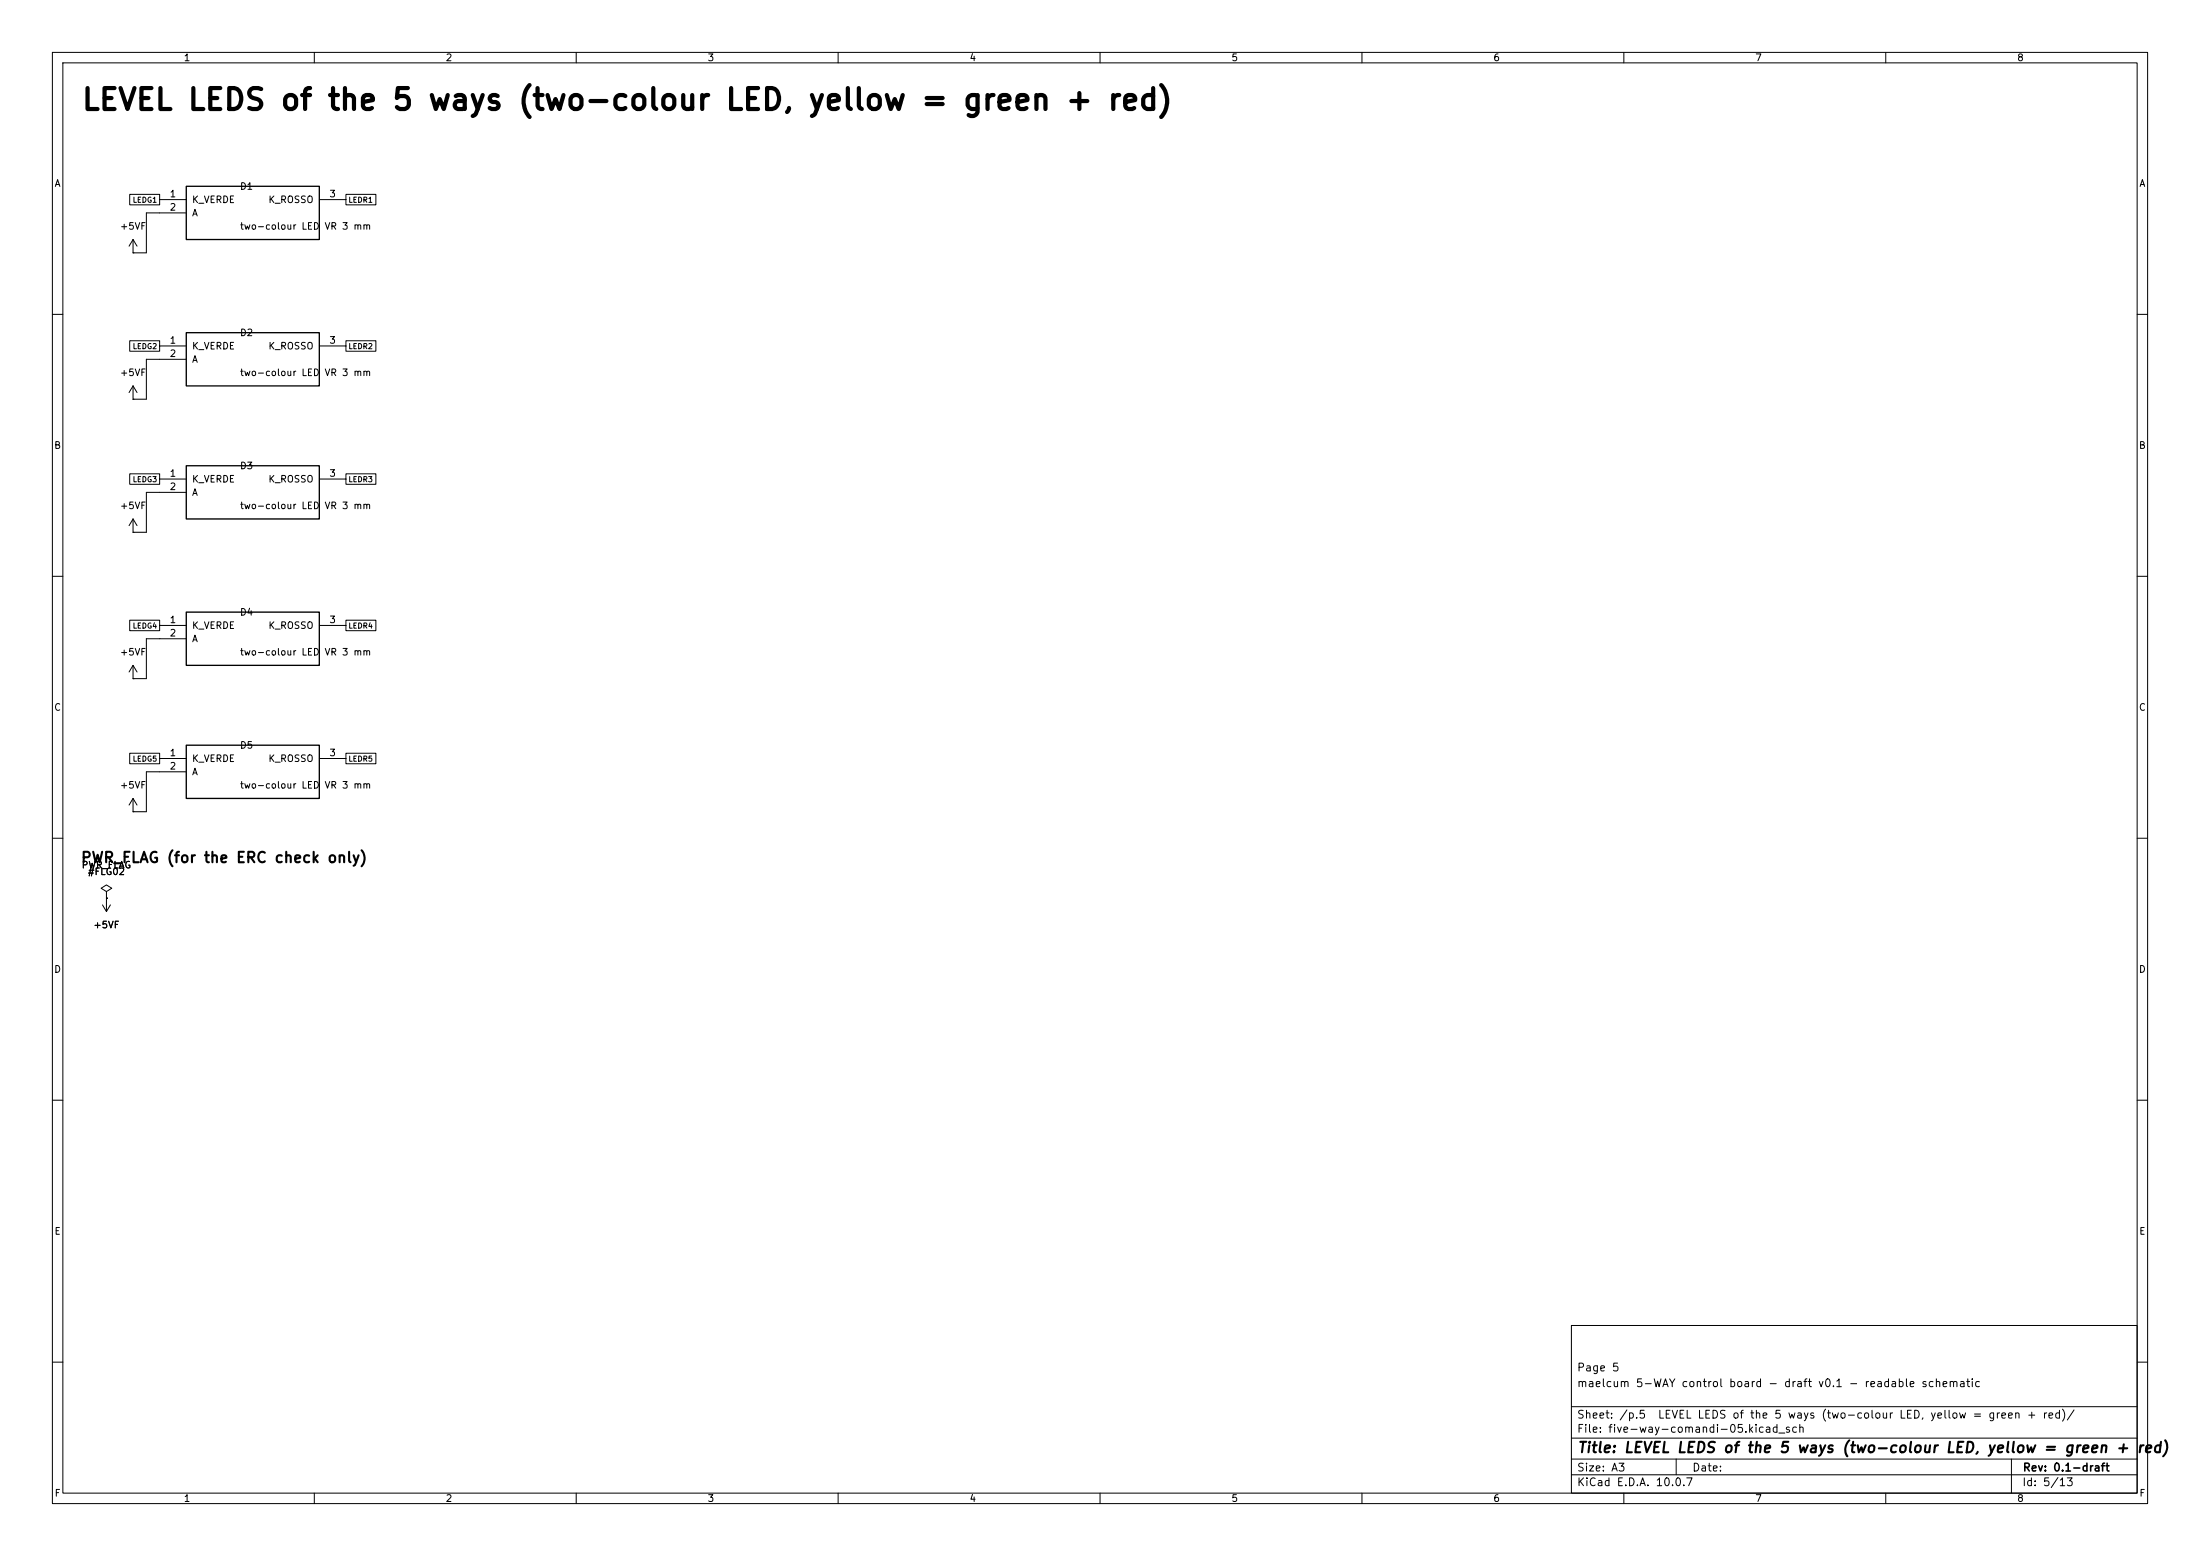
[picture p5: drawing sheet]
(kicad_sch
 (version 20260101)
 (generator "eeschema")
 (generator_version "10.0")
 (paper "A3")
 (title_block
  (title "LEVEL LEDS of the 5 ways (two-colour LED, yellow = green + red)")
  (rev "0.1-draft")
  (comment 1 "maelcum 5-WAY control board - draft v0.1 - readable schematic")
  (comment 2 "Page 5"))
 (lib_symbols
  (symbol
   "maelcum:LED_BICOLORE_CA"
   (pin_names
    (offset 1.016)) (exclude_from_sim no) (in_bom yes) (on_board yes)
   (property
    "Reference"
    "D" (at 0 6.35 0) (effects (font (size 1.27 1.27))))
   (property
    "Value"
    "LED_BICOLORE_CA" (at 0 -6.35 0) (effects (font (size 1.27 1.27))))
   (property
    "Footprint"
    "LED_THT:LED_D3.0mm-3" (at 0 0 0) (effects (font (size 1.27 1.27)) (hide yes)))
   (property
    "Datasheet"
    "" (at 0 0 0) (effects (font (size 1.27 1.27)) (hide yes)))
   (property
    "Description"
    "LED bicolore ad anodo comune: giallo = verde + rosso" (at 0 0 0) (effects (font (size 1.27 1.27)) (hide yes)))
   (symbol
    "LED_BICOLORE_CA_0_1"
    (rectangle (start -12.7 5.08) (end 12.7 -5.08) (stroke (width 0.254) (type default)) (fill (type background))))
   (symbol
    "LED_BICOLORE_CA_1_1"
    (pin
    passive
    line (at -17.78 2.54 0) (length 5.08) (name
    "K_VERDE" (effects (font (size 1.27 1.27)))) (number
    "1" (effects (font (size 1.27 1.27)))))
    (pin
    passive
    line (at -17.78 0 0) (length 5.08) (name
    "A" (effects (font (size 1.27 1.27)))) (number
    "2" (effects (font (size 1.27 1.27)))))
    (pin
    passive
    line (at 17.78 2.54 180) (length 5.08) (name
    "K_ROSSO" (effects (font (size 1.27 1.27)))) (number
    "3" (effects (font (size 1.27 1.27)))))))
  (symbol
   "power:+15V"
   (power global)
   (pin_numbers (hide yes))
   (pin_names
    (offset 0) (hide yes)) (exclude_from_sim no) (in_bom yes) (on_board yes)
   (in_pos_files yes)
   (duplicate_pin_numbers_are_jumpers no)
   (property
    "Reference"
    "#PWR" (at 0 -3.81 0) (show_name no) (do_not_autoplace no) (hide yes) (effects (font (size 1.27 1.27))))
   (property
    "Value"
    "+15V" (at 0 3.556 0) (show_name no) (do_not_autoplace no) (effects (font (size 1.27 1.27))))
   (property
    "Footprint"
    "" (at 0 0 0) (show_name no) (do_not_autoplace no) (hide yes) (effects (font (size 1.27 1.27))))
   (property
    "Datasheet"
    "" (at 0 0 0) (show_name no) (do_not_autoplace no) (hide yes) (effects (font (size 1.27 1.27))))
   (property
    "Description"
    "Power symbol creates a global label with name \"+15V\"" (at 0 0 0) (show_name no) (do_not_autoplace no) (hide yes) (effects (font (size 1.27 1.27))))
   (property
    "ki_keywords"
    "global power" (at 0 0 0) (show_name no) (do_not_autoplace no) (hide yes) (effects (font (size 1.27 1.27))))
   (symbol
    "+15V_0_1"
    (polyline (pts (xy -0.762 1.27) (xy 0 2.54)) (stroke (width 0) (type default)) (fill (type none)))
    (polyline (pts (xy 0 2.54) (xy 0.762 1.27)) (stroke (width 0) (type default)) (fill (type none)))
    (polyline (pts (xy 0 0) (xy 0 2.54)) (stroke (width 0) (type default)) (fill (type none))))
   (symbol
    "+15V_1_1"
    (pin
    power_in
    line (at 0 0 90) (length 0) (name
    "" (effects (font (size 1.27 1.27)))) (number
    "1" (effects (font (size 1.27 1.27))))))
   (embedded_fonts no))
  (symbol
   "power:PWR_FLAG"
   (power global)
   (pin_numbers (hide yes))
   (pin_names
    (offset 0) (hide yes)) (exclude_from_sim no) (in_bom yes) (on_board yes)
   (in_pos_files yes)
   (duplicate_pin_numbers_are_jumpers no)
   (property
    "Reference"
    "#FLG" (at 0 1.905 0) (show_name no) (do_not_autoplace no) (hide yes) (effects (font (size 1.27 1.27))))
   (property
    "Value"
    "PWR_FLAG" (at 0 3.81 0) (show_name no) (do_not_autoplace no) (effects (font (size 1.27 1.27))))
   (property
    "Footprint"
    "" (at 0 0 0) (show_name no) (do_not_autoplace no) (hide yes) (effects (font (size 1.27 1.27))))
   (property
    "Datasheet"
    "" (at 0 0 0) (show_name no) (do_not_autoplace no) (hide yes) (effects (font (size 1.27 1.27))))
   (property
    "Description"
    "Special symbol for telling ERC where power comes from" (at 0 0 0) (show_name no) (do_not_autoplace no) (hide yes) (effects (font (size 1.27 1.27))))
   (property
    "ki_keywords"
    "flag power" (at 0 0 0) (show_name no) (do_not_autoplace no) (hide yes) (effects (font (size 1.27 1.27))))
   (symbol
    "PWR_FLAG_0_0"
    (pin
    power_out
    line (at 0 0 90) (length 0) (name
    "" (effects (font (size 1.27 1.27)))) (number
    "1" (effects (font (size 1.27 1.27))))))
   (symbol
    "PWR_FLAG_0_1"
    (polyline (pts (xy 0 0) (xy 0 1.27) (xy -1.016 1.905) (xy 0 2.54) (xy 1.016 1.905) (xy 0 1.27)) (stroke (width 0) (type default)) (fill (type none))))
   (embedded_fonts no)))
 (text
  "LEVEL LEDS of the 5 ways (two-colour LED, yellow = green + red)"
  (exclude_from_sim no)
  (at 15.24 21.59 0)
  (effects (font (size 4 4)
    (bold yes)) (justify left bottom)))
 (symbol
  (lib_id "maelcum:LED_BICOLORE_CA")
  (at 48.26 40.64 0)
  (unit 1)
  (body_style 1)
  (exclude_from_sim no)
  (in_bom yes)
  (on_board yes)
  (dnp no)
  (property
   "Reference"
   "D1" (at 45.72 35.56 0) (effects (font (size 1.27 1.27)) (justify left)))
  (property
   "Value"
   "two-colour LED VR 3 mm" (at 45.72 43.18 0) (effects (font (size 1.27 1.27)) (justify left)))
  (property
   "Footprint"
   "LED_THT:LED_D3.0mm-3" (at 48.26 40.64 0) (effects (font (size 1.27 1.27)) (justify left) (hide yes)))
  (property
   "Datasheet"
   "" (at 48.26 40.64 0) (effects (font (size 1.27 1.27)) (justify left) (hide yes)))
  (property
   "Nota"
   "LED di livello della via SUB (dec. 176-177); NOTA: un LED bicolore al centro (giallo = verde + rosso); il render mostra tre punti a passo 4 mm" (at 48.26 40.64 0) (effects (font (size 1.27 1.27)) (justify left) (hide yes)))
  (pin
   "1")
  (pin
   "2")
  (pin
   "3")
  (instances (project
    "five-way-comandi" (path
    "/9694062d-94c1-5962-9742-90a1fd157bb7/90688af1-8dee-57e8-a5f8-aa216d087fa1" (reference "D1") (unit 1)))))
 (wire
  (pts (xy 30.48 40.64) (xy 27.94 40.64))
  (stroke (width 0) (type default)))
 (wire
  (pts (xy 27.94 40.64) (xy 27.94 48.26))
  (stroke (width 0) (type default)))
 (wire
  (pts (xy 25.4 48.26) (xy 27.94 48.26))
  (stroke (width 0) (type default)))
 (symbol
  (lib_id "power:+15V")
  (at 25.4 48.26 0)
  (unit 1)
  (body_style 1)
  (exclude_from_sim no)
  (in_bom yes)
  (on_board yes)
  (dnp no)
  (property
   "Reference"
   "#PWR001" (at 25.4 48.26 0) (effects (font (size 1.27 1.27)) (justify left) (hide yes)))
  (property
   "Value"
   "+5VF" (at 25.4 43.18 0) (effects (font (size 1.27 1.27))))
  (property
   "Footprint"
   "" (at 25.4 48.26 0) (effects (font (size 1.27 1.27)) (justify left) (hide yes)))
  (property
   "Datasheet"
   "" (at 25.4 48.26 0) (effects (font (size 1.27 1.27)) (justify left) (hide yes)))
  (pin
   "1")
  (instances (project
    "five-way-comandi" (path
    "/9694062d-94c1-5962-9742-90a1fd157bb7/90688af1-8dee-57e8-a5f8-aa216d087fa1" (reference "#PWR001") (unit 1)))))
 (symbol
  (lib_id "maelcum:LED_BICOLORE_CA")
  (at 48.26 68.58 0)
  (unit 1)
  (body_style 1)
  (exclude_from_sim no)
  (in_bom yes)
  (on_board yes)
  (dnp no)
  (property
   "Reference"
   "D2" (at 45.72 63.5 0) (effects (font (size 1.27 1.27)) (justify left)))
  (property
   "Value"
   "two-colour LED VR 3 mm" (at 45.72 71.12 0) (effects (font (size 1.27 1.27)) (justify left)))
  (property
   "Footprint"
   "LED_THT:LED_D3.0mm-3" (at 48.26 68.58 0) (effects (font (size 1.27 1.27)) (justify left) (hide yes)))
  (property
   "Datasheet"
   "" (at 48.26 68.58 0) (effects (font (size 1.27 1.27)) (justify left) (hide yes)))
  (property
   "Nota"
   "LED di livello della via KICK (dec. 176-177); NOTA: un LED bicolore al centro (giallo = verde + rosso); il render mostra tre punti a passo 4 mm" (at 48.26 68.58 0) (effects (font (size 1.27 1.27)) (justify left) (hide yes)))
  (pin
   "1")
  (pin
   "2")
  (pin
   "3")
  (instances (project
    "five-way-comandi" (path
    "/9694062d-94c1-5962-9742-90a1fd157bb7/90688af1-8dee-57e8-a5f8-aa216d087fa1" (reference "D2") (unit 1)))))
 (wire
  (pts (xy 30.48 68.58) (xy 27.94 68.58))
  (stroke (width 0) (type default)))
 (wire
  (pts (xy 27.94 68.58) (xy 27.94 76.2))
  (stroke (width 0) (type default)))
 (wire
  (pts (xy 25.4 76.2) (xy 27.94 76.2))
  (stroke (width 0) (type default)))
 (symbol
  (lib_id "power:+15V")
  (at 25.4 76.2 0)
  (unit 1)
  (body_style 1)
  (exclude_from_sim no)
  (in_bom yes)
  (on_board yes)
  (dnp no)
  (property
   "Reference"
   "#PWR002" (at 25.4 76.2 0) (effects (font (size 1.27 1.27)) (justify left) (hide yes)))
  (property
   "Value"
   "+5VF" (at 25.4 71.12 0) (effects (font (size 1.27 1.27))))
  (property
   "Footprint"
   "" (at 25.4 76.2 0) (effects (font (size 1.27 1.27)) (justify left) (hide yes)))
  (property
   "Datasheet"
   "" (at 25.4 76.2 0) (effects (font (size 1.27 1.27)) (justify left) (hide yes)))
  (pin
   "1")
  (instances (project
    "five-way-comandi" (path
    "/9694062d-94c1-5962-9742-90a1fd157bb7/90688af1-8dee-57e8-a5f8-aa216d087fa1" (reference "#PWR002") (unit 1)))))
 (symbol
  (lib_id "maelcum:LED_BICOLORE_CA")
  (at 48.26 93.98 0)
  (unit 1)
  (body_style 1)
  (exclude_from_sim no)
  (in_bom yes)
  (on_board yes)
  (dnp no)
  (property
   "Reference"
   "D3" (at 45.72 88.9 0) (effects (font (size 1.27 1.27)) (justify left)))
  (property
   "Value"
   "two-colour LED VR 3 mm" (at 45.72 96.52 0) (effects (font (size 1.27 1.27)) (justify left)))
  (property
   "Footprint"
   "LED_THT:LED_D3.0mm-3" (at 48.26 93.98 0) (effects (font (size 1.27 1.27)) (justify left) (hide yes)))
  (property
   "Datasheet"
   "" (at 48.26 93.98 0) (effects (font (size 1.27 1.27)) (justify left) (hide yes)))
  (property
   "Nota"
   "LED di livello della via MID (dec. 176-177); NOTA: un LED bicolore al centro (giallo = verde + rosso); il render mostra tre punti a passo 4 mm" (at 48.26 93.98 0) (effects (font (size 1.27 1.27)) (justify left) (hide yes)))
  (pin
   "1")
  (pin
   "2")
  (pin
   "3")
  (instances (project
    "five-way-comandi" (path
    "/9694062d-94c1-5962-9742-90a1fd157bb7/90688af1-8dee-57e8-a5f8-aa216d087fa1" (reference "D3") (unit 1)))))
 (wire
  (pts (xy 30.48 93.98) (xy 27.94 93.98))
  (stroke (width 0) (type default)))
 (wire
  (pts (xy 27.94 93.98) (xy 27.94 101.6))
  (stroke (width 0) (type default)))
 (wire
  (pts (xy 25.4 101.6) (xy 27.94 101.6))
  (stroke (width 0) (type default)))
 (symbol
  (lib_id "power:+15V")
  (at 25.4 101.6 0)
  (unit 1)
  (body_style 1)
  (exclude_from_sim no)
  (in_bom yes)
  (on_board yes)
  (dnp no)
  (property
   "Reference"
   "#PWR003" (at 25.4 101.6 0) (effects (font (size 1.27 1.27)) (justify left) (hide yes)))
  (property
   "Value"
   "+5VF" (at 25.4 96.52 0) (effects (font (size 1.27 1.27))))
  (property
   "Footprint"
   "" (at 25.4 101.6 0) (effects (font (size 1.27 1.27)) (justify left) (hide yes)))
  (property
   "Datasheet"
   "" (at 25.4 101.6 0) (effects (font (size 1.27 1.27)) (justify left) (hide yes)))
  (pin
   "1")
  (instances (project
    "five-way-comandi" (path
    "/9694062d-94c1-5962-9742-90a1fd157bb7/90688af1-8dee-57e8-a5f8-aa216d087fa1" (reference "#PWR003") (unit 1)))))
 (symbol
  (lib_id "maelcum:LED_BICOLORE_CA")
  (at 48.26 121.92 0)
  (unit 1)
  (body_style 1)
  (exclude_from_sim no)
  (in_bom yes)
  (on_board yes)
  (dnp no)
  (property
   "Reference"
   "D4" (at 45.72 116.84 0) (effects (font (size 1.27 1.27)) (justify left)))
  (property
   "Value"
   "two-colour LED VR 3 mm" (at 45.72 124.46 0) (effects (font (size 1.27 1.27)) (justify left)))
  (property
   "Footprint"
   "LED_THT:LED_D3.0mm-3" (at 48.26 121.92 0) (effects (font (size 1.27 1.27)) (justify left) (hide yes)))
  (property
   "Datasheet"
   "" (at 48.26 121.92 0) (effects (font (size 1.27 1.27)) (justify left) (hide yes)))
  (property
   "Nota"
   "LED di livello della via HIGH (dec. 176-177); NOTA: un LED bicolore al centro (giallo = verde + rosso); il render mostra tre punti a passo 4 mm" (at 48.26 121.92 0) (effects (font (size 1.27 1.27)) (justify left) (hide yes)))
  (pin
   "1")
  (pin
   "2")
  (pin
   "3")
  (instances (project
    "five-way-comandi" (path
    "/9694062d-94c1-5962-9742-90a1fd157bb7/90688af1-8dee-57e8-a5f8-aa216d087fa1" (reference "D4") (unit 1)))))
 (wire
  (pts (xy 30.48 121.92) (xy 27.94 121.92))
  (stroke (width 0) (type default)))
 (wire
  (pts (xy 27.94 121.92) (xy 27.94 129.54))
  (stroke (width 0) (type default)))
 (wire
  (pts (xy 25.4 129.54) (xy 27.94 129.54))
  (stroke (width 0) (type default)))
 (symbol
  (lib_id "power:+15V")
  (at 25.4 129.54 0)
  (unit 1)
  (body_style 1)
  (exclude_from_sim no)
  (in_bom yes)
  (on_board yes)
  (dnp no)
  (property
   "Reference"
   "#PWR004" (at 25.4 129.54 0) (effects (font (size 1.27 1.27)) (justify left) (hide yes)))
  (property
   "Value"
   "+5VF" (at 25.4 124.46 0) (effects (font (size 1.27 1.27))))
  (property
   "Footprint"
   "" (at 25.4 129.54 0) (effects (font (size 1.27 1.27)) (justify left) (hide yes)))
  (property
   "Datasheet"
   "" (at 25.4 129.54 0) (effects (font (size 1.27 1.27)) (justify left) (hide yes)))
  (pin
   "1")
  (instances (project
    "five-way-comandi" (path
    "/9694062d-94c1-5962-9742-90a1fd157bb7/90688af1-8dee-57e8-a5f8-aa216d087fa1" (reference "#PWR004") (unit 1)))))
 (symbol
  (lib_id "maelcum:LED_BICOLORE_CA")
  (at 48.26 147.32 0)
  (unit 1)
  (body_style 1)
  (exclude_from_sim no)
  (in_bom yes)
  (on_board yes)
  (dnp no)
  (property
   "Reference"
   "D5" (at 45.72 142.24 0) (effects (font (size 1.27 1.27)) (justify left)))
  (property
   "Value"
   "two-colour LED VR 3 mm" (at 45.72 149.86 0) (effects (font (size 1.27 1.27)) (justify left)))
  (property
   "Footprint"
   "LED_THT:LED_D3.0mm-3" (at 48.26 147.32 0) (effects (font (size 1.27 1.27)) (justify left) (hide yes)))
  (property
   "Datasheet"
   "" (at 48.26 147.32 0) (effects (font (size 1.27 1.27)) (justify left) (hide yes)))
  (property
   "Nota"
   "LED di livello della via SUPER (dec. 176-177); NOTA: un LED bicolore al centro (giallo = verde + rosso); il render mostra tre punti a passo 4 mm" (at 48.26 147.32 0) (effects (font (size 1.27 1.27)) (justify left) (hide yes)))
  (pin
   "1")
  (pin
   "2")
  (pin
   "3")
  (instances (project
    "five-way-comandi" (path
    "/9694062d-94c1-5962-9742-90a1fd157bb7/90688af1-8dee-57e8-a5f8-aa216d087fa1" (reference "D5") (unit 1)))))
 (wire
  (pts (xy 30.48 147.32) (xy 27.94 147.32))
  (stroke (width 0) (type default)))
 (wire
  (pts (xy 27.94 147.32) (xy 27.94 154.94))
  (stroke (width 0) (type default)))
 (wire
  (pts (xy 25.4 154.94) (xy 27.94 154.94))
  (stroke (width 0) (type default)))
 (symbol
  (lib_id "power:+15V")
  (at 25.4 154.94 0)
  (unit 1)
  (body_style 1)
  (exclude_from_sim no)
  (in_bom yes)
  (on_board yes)
  (dnp no)
  (property
   "Reference"
   "#PWR005" (at 25.4 154.94 0) (effects (font (size 1.27 1.27)) (justify left) (hide yes)))
  (property
   "Value"
   "+5VF" (at 25.4 149.86 0) (effects (font (size 1.27 1.27))))
  (property
   "Footprint"
   "" (at 25.4 154.94 0) (effects (font (size 1.27 1.27)) (justify left) (hide yes)))
  (property
   "Datasheet"
   "" (at 25.4 154.94 0) (effects (font (size 1.27 1.27)) (justify left) (hide yes)))
  (pin
   "1")
  (instances (project
    "five-way-comandi" (path
    "/9694062d-94c1-5962-9742-90a1fd157bb7/90688af1-8dee-57e8-a5f8-aa216d087fa1" (reference "#PWR005") (unit 1)))))
 (text
  "PWR_FLAG (for the ERC check only)"
  (exclude_from_sim no)
  (at 15.24 165.1 0)
  (effects (font (size 2 2)
    (bold yes)) (justify left bottom)))
 (symbol
  (lib_id "power:PWR_FLAG")
  (at 20.32 171.45 0)
  (unit 1)
  (body_style 1)
  (exclude_from_sim no)
  (in_bom no)
  (on_board no)
  (dnp no)
  (property
   "Reference"
   "#FLG02" (at 20.32 166.37 0) (effects (font (size 1.27 1.27))))
  (property
   "Value"
   "PWR_FLAG" (at 20.32 165.1 0) (effects (font (size 1.27 1.27))))
  (property
   "Footprint"
   "" (at 20.32 171.45 0) (effects (font (size 1.27 1.27)) (justify left) (hide yes)))
  (property
   "Datasheet"
   "" (at 20.32 171.45 0) (effects (font (size 1.27 1.27)) (justify left) (hide yes)))
  (pin
   "1")
  (instances (project
    "five-way-comandi" (path
    "/9694062d-94c1-5962-9742-90a1fd157bb7/90688af1-8dee-57e8-a5f8-aa216d087fa1" (reference "#FLG02") (unit 1)))))
 (symbol
  (lib_id "power:+15V")
  (at 20.32 171.45 180)
  (unit 1)
  (body_style 1)
  (exclude_from_sim no)
  (in_bom yes)
  (on_board yes)
  (dnp no)
  (property
   "Reference"
   "#PWR006" (at 20.32 171.45 0) (effects (font (size 1.27 1.27)) (justify left) (hide yes)))
  (property
   "Value"
   "+5VF" (at 20.32 176.53 0) (effects (font (size 1.27 1.27))))
  (property
   "Footprint"
   "" (at 20.32 171.45 0) (effects (font (size 1.27 1.27)) (justify left) (hide yes)))
  (property
   "Datasheet"
   "" (at 20.32 171.45 0) (effects (font (size 1.27 1.27)) (justify left) (hide yes)))
  (pin
   "1")
  (instances (project
    "five-way-comandi" (path
    "/9694062d-94c1-5962-9742-90a1fd157bb7/90688af1-8dee-57e8-a5f8-aa216d087fa1" (reference "#PWR006") (unit 1)))))
 (global_label
  "LEDG1"
  (shape passive)
  (at 30.48 38.1 180)
  (fields_autoplaced yes)
  (effects (font (size 1 1)) (justify right)))
 (global_label
  "LEDR1"
  (shape passive)
  (at 66.04 38.1 0)
  (fields_autoplaced yes)
  (effects (font (size 1 1)) (justify left)))
 (global_label
  "LEDG2"
  (shape passive)
  (at 30.48 66.04 180)
  (fields_autoplaced yes)
  (effects (font (size 1 1)) (justify right)))
 (global_label
  "LEDR2"
  (shape passive)
  (at 66.04 66.04 0)
  (fields_autoplaced yes)
  (effects (font (size 1 1)) (justify left)))
 (global_label
  "LEDG3"
  (shape passive)
  (at 30.48 91.44 180)
  (fields_autoplaced yes)
  (effects (font (size 1 1)) (justify right)))
 (global_label
  "LEDR3"
  (shape passive)
  (at 66.04 91.44 0)
  (fields_autoplaced yes)
  (effects (font (size 1 1)) (justify left)))
 (global_label
  "LEDG4"
  (shape passive)
  (at 30.48 119.38 180)
  (fields_autoplaced yes)
  (effects (font (size 1 1)) (justify right)))
 (global_label
  "LEDR4"
  (shape passive)
  (at 66.04 119.38 0)
  (fields_autoplaced yes)
  (effects (font (size 1 1)) (justify left)))
 (global_label
  "LEDG5"
  (shape passive)
  (at 30.48 144.78 180)
  (fields_autoplaced yes)
  (effects (font (size 1 1)) (justify right)))
 (global_label
  "LEDR5"
  (shape passive)
  (at 66.04 144.78 0)
  (fields_autoplaced yes)
  (effects (font (size 1 1)) (justify left))))
